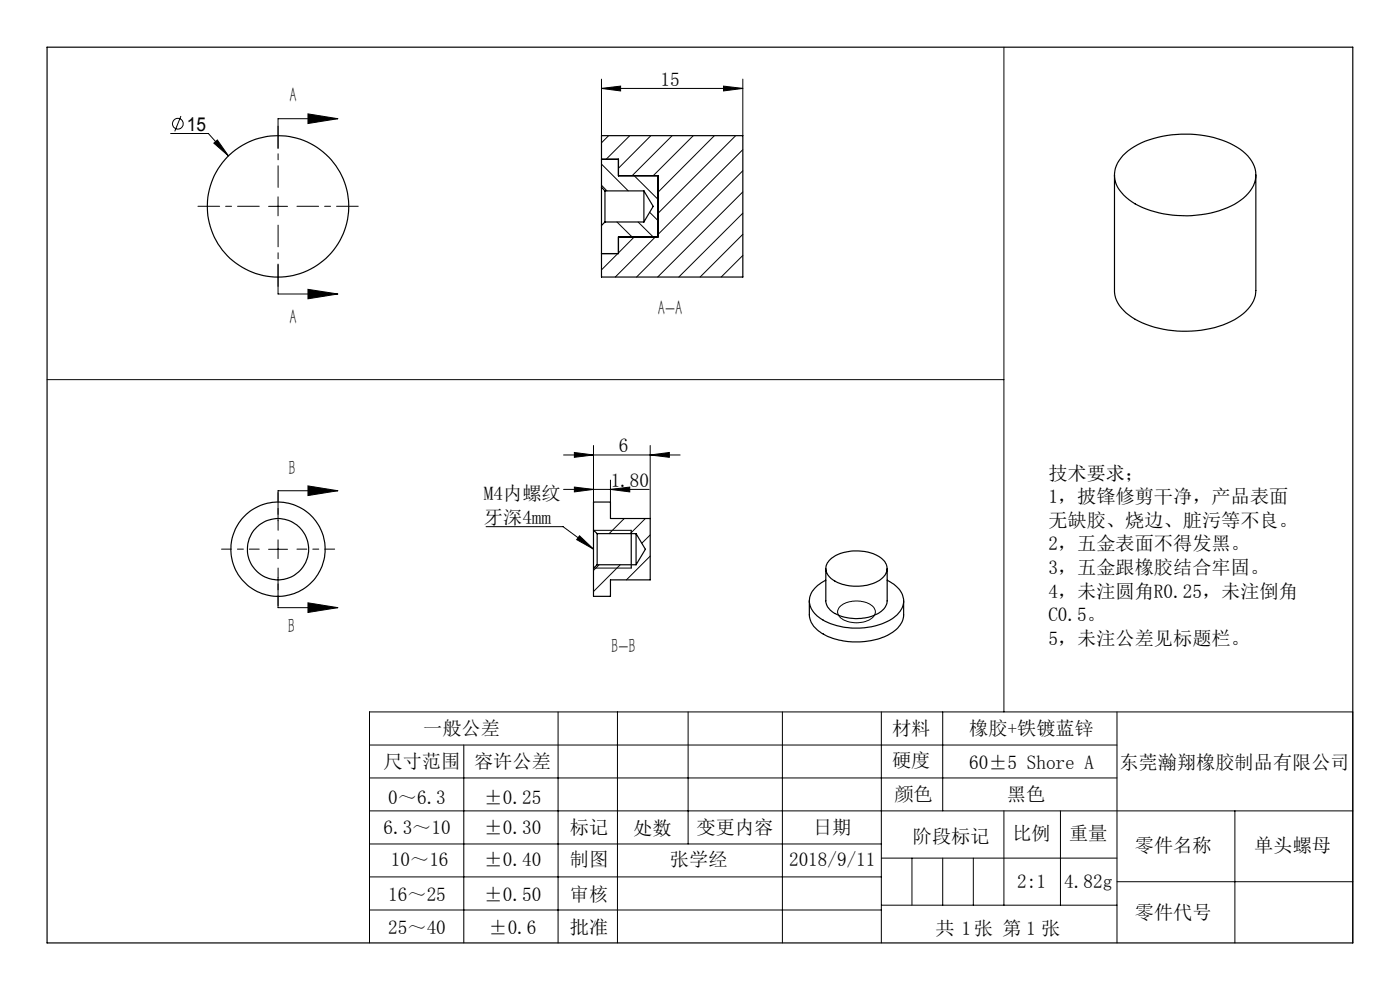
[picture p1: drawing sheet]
<svg xmlns="http://www.w3.org/2000/svg" width="297mm" height="210mm" viewBox="0 0 297 210" stroke-linecap="round" stroke-linejoin="round" font-family="sans-serif">
<g fill="none" stroke="#000" stroke-width=".21">
<path d="M127.6 18.8l4.1-.5v1zM127.6 16.8v12M127.6 18.8h30M153.5 18.3l4.1 .5-4.1 .5zM157.6 16.8v12M213 10v141M36.2 28.3h8l4.3 4.8M38.4 24.6l-1.3 3.3M45.4 30.4l.7-.7 2.4 3.4zM65.3 24.2l6.4 1-6.4 1zM71.7 25.2h-12.7v6.3M127.6 39.3l1.2 1.2"/>
<path d="M127.6 34.8l5.7 5.7M129.1 28.8l-1.5 1.5M131.1 33.8l.1 .1M133.6 28.8l-5 5M134.5 37.3l5.1 5M138.1 28.8l-6.9 6.9M142.6 28.8l-8.5 8.5M147.1 28.8l-8.5 8.5M151.6 28.8l-12 12M156.1 28.8l-16.5 16.5M157.6 31.7l-18 18M157.6 36.2l-22.6 22.6"/>
<path d="M57 43.8h4M59 41.8v4M59 56v6.4h12.7M130.9 47.1l3.2 3.2M131.1 53.8l-3.5 3.4M134.5 50.3l-3.3 3.3M135.4 47.1l3.2 3.2M137.8 45l1.8 1.8M139 50.3l-8.5 8.5M157.6 40.7l-18.1 18.1M157.6 45.2l-13.6 13.6M157.6 49.7l-9.1 9.1"/>
<path d="M157.6 54.2l-4.6 4.6M157.6 58.7l-.1 .1M65.3 61.4l6.4 1-6.4 1zM10 80.5h203M119.6 96.5h24.7M121.8 96l4.1 .5-4.1 .5zM125.9 94.5v12M137.9 96.5l4.1-.5v1zM137.9 94.5v15.5M57 116.5h4M59 114.5v4M65.3 103.1l6.4 1-6.4 1z"/>
<path d="M71.7 104.1h-12.7v6.3M103.1 111.7h16.4l6.4 4.8M119.6 103.8h18.1M121.8 103.3l4.1 .5-4.1 .5zM122.9 113.7l3 2.8-3.6-2zM126 112.5h7.9M127.1 119.8l-1.2 1.2M129.5 103.8l4.1-.5v1zM129.5 101.8v4.7M131.6 119.8l-5.7 5.7M132.4 110l-3.2 3.2M136.9 110l-3.2 3.2"/>
<path d="M137.9 113.5l-1.8 1.7M137.9 118l-5 5M59 122.5v6.4h12.7M65.3 127.9l6.4 1-6.4 1zM126 120.5h7.9M129.5 126.4l-.1 .1M178.3 128.5a5.7 5.7 0 0 1 7 .3 1.78 1.78 0 0 1-1 2.7 5.9 5.9 0 0 1-6.3-.7l-.1-.2a1.48 1.48 0 0 1 .4-2.1zM78.4 158h158.6M98.4 158v42M118.4 151v49M131 151v49M146 151v28"/>
<path d="M166 151v49M187 151v49M200 151v21M237 151v49M78.4 172h208.6M78.4 179h108.6M78.4 165h158.6M213 172v20M225 172v20M262 172v28M78.4 186h108.6M78.4 193h108.6"/>
<path d="M187 182h50M187 192h50M193.5 182v10M200 182v10M206.5 182v10M237 187h50M78.4 200v-49h208.6v49"/>
<circle cx="37.7" cy="26.2" r="1.14"/>
</g>
<path d="M59 39.8v-13M55 43.8h-13M59 47.8v13M63 43.8h13" fill="none" stroke="#000" stroke-width=".21" stroke-dasharray="30.5 1.3 1.3 1.3" stroke-dashoffset="25.9"/>
<path d="M55 116.5h-8M59 112.5v-8M63 116.5h8M59 120.5v8" fill="none" stroke="#000" stroke-width=".21" stroke-dasharray="30.5 1.3 1.3 1.3" stroke-dashoffset="28.4"/>
<g fill="none" stroke="#000" stroke-width=".25">
<path d="M10 10h277v190h-277zM127.6 39.7v8.1M127.6 39.7l.7 .8M127.6 39.7v-10.9h30v30h-30v-11M127.6 33.8h3.6v3.5h8.4v13h-8.4v3.5h-3.6M236.4 37.1v24.5a6.8 6.8 0 0 0 3.7 5.7 22.9 22.9 0 0 0 22.4 .1 7.3 7.3 0 0 0 3.9-5.8v-24.5M238.2 33a17.3 17.3 0 0 1 11.3-4.5 20.2 20.2 0 0 1 14.7 4.1 5.7 5.7 0 0 1 .1 8.9 18.9 18.9 0 0 1-12.5 4.3 21 21 0 0 1-12.3-3.4 6.3 6.3 0 0 1-3-6.1l.6-1.7zM128.3 40.5v6.6M128.3 40.5h8.3M128.3 47.1l-.7 .7M128.3 47.1h8.3M136.6 40.5v6.6"/>
<path d="M136.6 40.5l2 3.3-2 3.3M125.9 112.5v8M125.9 112.5l.8 .7M125.9 112.5v-6h3.6v3.5h8.4v13h-8.4v3.5h-3.6v-6M126.7 113.2v6.6M126.7 113.2h8.2M126.7 119.8l-.8 .7M126.7 119.8h8.2M133.9 112.5v8M134.9 113.2v6.6M134.9 113.2l2 3.3-2 3.3M176.1 118.7a9.3 9.3 0 0 1 8-1.6 5.2 5.2 0 0 1 4 2.8 2.93 2.93 0 0 1-1.9 3.4 9.6 9.6 0 0 1-10.1-.8 2.42 2.42 0 0 1 0-3.8z"/>
<path d="M171.7 127.5v2.9a5.2 5.2 0 0 0 3.3 4.3 15.5 15.5 0 0 0 14.4-.6 4.8 4.8 0 0 0 2.3-3.7v-2.9M175.2 120.6v6.9a4 4 0 0 0 3.2 3.2 9.4 9.4 0 0 0 9-1.5 2.92 2.92 0 0 0 .8-1.7v-6.9M175.2 123.1a5.2 5.2 0 0 0-3.5 4.8 6.4 6.4 0 0 0 4.9 4.5 15.2 15.2 0 0 0 13.1-1.5 3.9 3.9 0 0 0 1.2-5.7l-.2-.3a7.4 7.4 0 0 0-2.5-1.8"/>
<circle cx="59" cy="43.8" r="15"/>
<circle cx="59" cy="116.5" r="6.5"/>
<circle cx="59" cy="116.5" r="10"/>
</g>
<g fill="#000">
<path d="M45.4 30.4l.7-.7 2.4 3.4zM122.9 113.7l3 2.8-3.6-2z"/>
<path d="M127.6 18.8l4.1-.5v1zM153.5 18.3l4.1 .5-4.1 .5zM121.8 96l4.1 .5-4.1 .5zM137.9 96.5l4.1-.5v1zM121.8 103.3l4.1 .5-4.1 .5zM129.5 103.8l4.1-.5v1z"/>
<path d="M65.3 24.2l6.4 1-6.4 1zM65.3 61.4l6.4 1-6.4 1z"/>
<path d="M65.3 103.1l6.4 1-6.4 1zM65.3 127.9l6.4 1-6.4 1z"/>
</g>
<g font-size="4.4">
<text x="61.4" y="21.7">A</text>
<text x="61.4" y="68.6">A</text>
<text x="139.5" y="66.8">A-A</text>
<text x="61.2" y="100.8">B</text>
<text x="61.1" y="134.2">B</text>
<text x="129.7" y="138.4">B-B</text>
</g>
<g font-size="4.1">
<text x="140.1" y="18.2">15</text>
<text x="39.6" y="27.7">15</text>
<text x="131.3" y="95.9">6</text>
<text x="222.4" y="101.8">技术要求；</text>
<text x="102.7" y="106.1">M4内螺纹</text>
<text x="129.6" y="103.2">1.80</text>
<text x="222.4" y="106.8">1，披锋修剪干净，产品表面</text>
<text x="102.7" y="111.1">牙深4mm</text>
<text x="222.4" y="111.8">无缺胶、烧边、脏污等不良。</text>
<text x="222.4" y="116.8">2，五金表面不得发黑。</text>
<text x="222.4" y="121.8">3，五金跟橡胶结合牢固。</text>
<text x="222.4" y="126.8">4，未注圆角R0.25，未注倒角</text>
<text x="222.4" y="131.8">C0.5。</text>
<text x="222.4" y="136.8">5，未注公差见标题栏。</text>
<text x="89.8" y="155.9">一般公差</text>
<text x="189.2" y="155.9">材料</text>
<text x="205.6" y="155.9">橡胶+铁镀蓝锌</text>
<text x="81.4" y="162.9">尺寸范围</text>
<text x="100.6" y="163">容许公差</text>
<text x="189.2" y="162.7">硬度</text>
<text x="205.6" y="163.1">60±5 Shore A</text>
<text x="237.5" y="163.1">东莞瀚翔橡胶制品有限公司</text>
<text x="82.4" y="170.5">0～6.3</text>
<text x="102.6" y="170.5">±0.25</text>
<text x="189.7" y="169.8">颜色</text>
<text x="213.6" y="169.8">黑色</text>
<text x="81.4" y="176.9">6.3～10</text>
<text x="102.6" y="176.9">±0.30</text>
<text x="120.9" y="176.9">标记</text>
<text x="134.4" y="177.1">处数</text>
<text x="147.8" y="176.9">变更内容</text>
<text x="172.5" y="176.9">日期</text>
<text x="193.7" y="178.8">阶段标记</text>
<text x="214.8" y="178.1">比例</text>
<text x="226.8" y="178.1">重量</text>
<text x="82.9" y="183.8">10～16</text>
<text x="102.6" y="183.8">±0.40</text>
<text x="120.9" y="183.8">制图</text>
<text x="142.1" y="183.8">张学经</text>
<text x="167.4" y="183.8">2018/9/11</text>
<text x="240.7" y="180.7">零件名称</text>
<text x="266.1" y="180.7">单头螺母</text>
<text x="82.4" y="191.2">16～25</text>
<text x="102.6" y="191.2">±0.50</text>
<text x="120.9" y="191.2">审核</text>
<text x="215.8" y="188.3">2:1</text>
<text x="225.8" y="188.3">4.82g</text>
<text x="240.7" y="194.9">零件代号</text>
<text x="82.4" y="198.1">25～40</text>
<text x="103.6" y="198.1">±0.6</text>
<text x="120.9" y="198.1">批准</text>
<text x="198.4" y="198.3">共 1张 第 1 张</text>
</g>
</svg>
